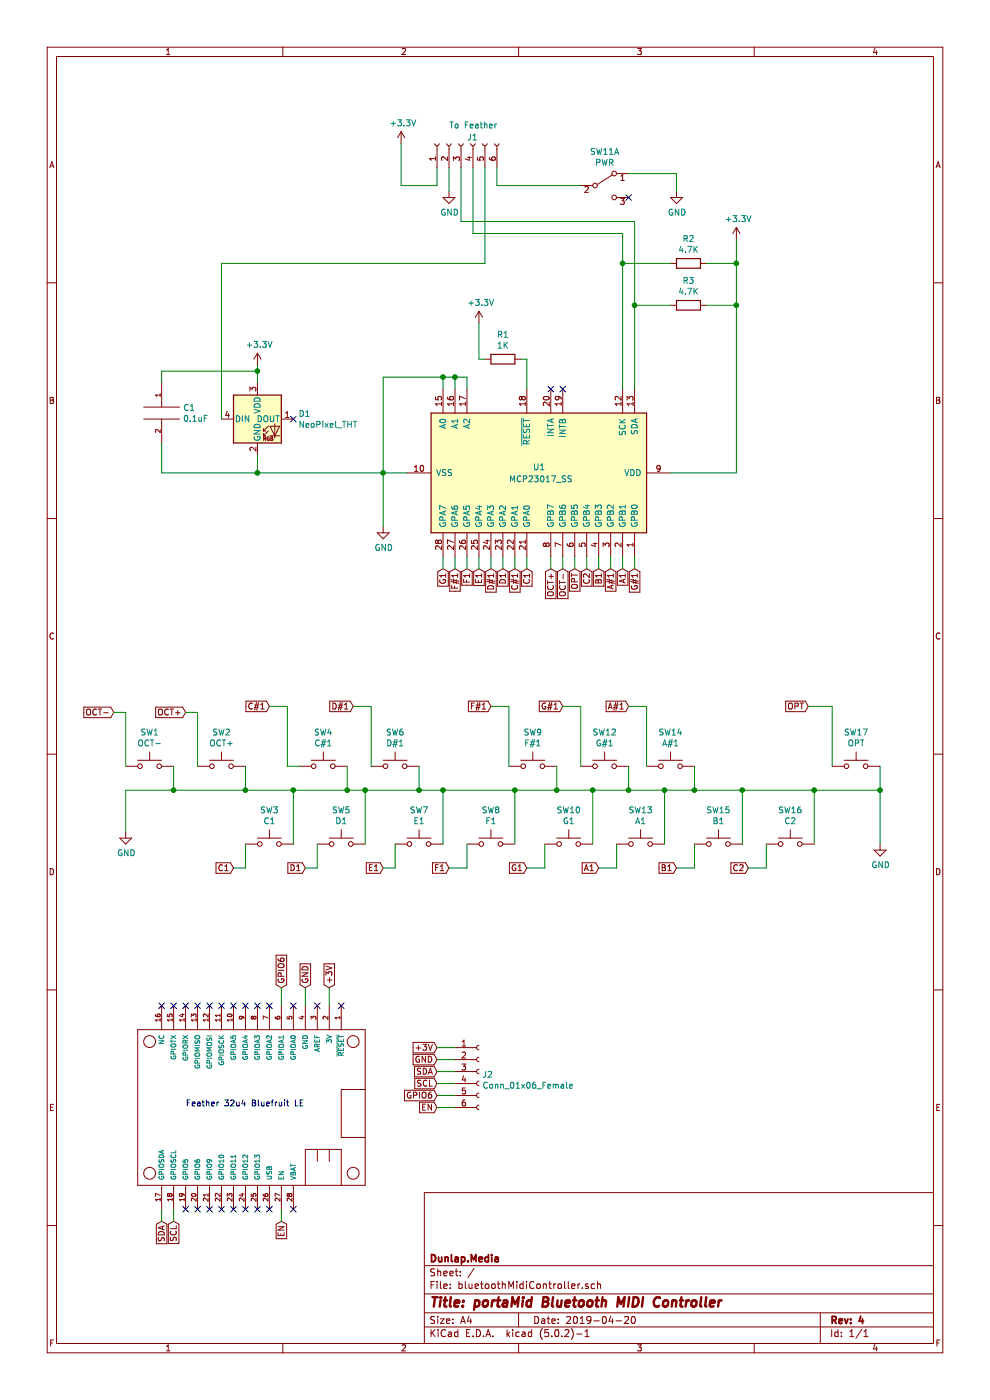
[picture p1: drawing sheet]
EESchema Schematic File Version 4
EELAYER 30 0
EELAYER END
$Descr A4 8268 11693 portrait
encoding utf-8
Sheet 1 1
Title "portaMid Bluetooth MIDI Controller"
Date "2019-04-20"
Rev "4"
Comp "Dunlap.Media"
Comment1 ""
Comment2 ""
Comment3 ""
Comment4 ""
$EndDescr
$Comp
L Switch:SW_Push SW3
U 1 1
P 2250 7050
F 0 "SW3" H 2250 7335 50  0000 C CNN
F 1 "C1" H 2250 7244 50  0000 C CNN
F 2 "Button_Switch_THT:SW_PUSH-12mm" H 2250 7250 50  0001 C CNN
F 3 "" H 2250 7250 50  0001 C CNN
	1    2250 7050
	1    0    0    -1  
$EndComp
$Comp
L Switch:SW_Push SW5
U 1 1
P 2850 7050
F 0 "SW5" H 2850 7335 50  0000 C CNN
F 1 "D1" H 2850 7244 50  0000 C CNN
F 2 "Button_Switch_THT:SW_PUSH-12mm" H 2850 7250 50  0001 C CNN
F 3 "" H 2850 7250 50  0001 C CNN
	1    2850 7050
	1    0    0    -1  
$EndComp
$Comp
L Interface_Expansion:MCP23017_SS U1
U 1 1
P 4500 3950
F 0 "U1" V 4450 3900 50  0000 L CNN
F 1 "MCP23017_SS" V 4550 3700 50  0000 L CNN
F 2 "Package_DIP:DIP-28_W7.62mm" H 4700 2950 50  0001 L CNN
F 3 "http://ww1.microchip.com/downloads/en/DeviceDoc/20001952C.pdf" H 4700 2850 50  0001 L CNN
	1    4500 3950
	0    1    1    0   
$EndComp
$Comp
L Switch:SW_Push SW7
U 1 1
P 3500 7050
F 0 "SW7" H 3500 7335 50  0000 C CNN
F 1 "E1" H 3500 7244 50  0000 C CNN
F 2 "Button_Switch_THT:SW_PUSH-12mm" H 3500 7250 50  0001 C CNN
F 3 "" H 3500 7250 50  0001 C CNN
	1    3500 7050
	1    0    0    -1  
$EndComp
$Comp
L Switch:SW_Push SW8
U 1 1
P 4100 7050
F 0 "SW8" H 4100 7335 50  0000 C CNN
F 1 "F1" H 4100 7244 50  0000 C CNN
F 2 "Button_Switch_THT:SW_PUSH-12mm" H 4100 7250 50  0001 C CNN
F 3 "" H 4100 7250 50  0001 C CNN
	1    4100 7050
	1    0    0    -1  
$EndComp
$Comp
L Switch:SW_Push SW10
U 1 1
P 4750 7050
F 0 "SW10" H 4750 7335 50  0000 C CNN
F 1 "G1" H 4750 7244 50  0000 C CNN
F 2 "Button_Switch_THT:SW_PUSH-12mm" H 4750 7250 50  0001 C CNN
F 3 "" H 4750 7250 50  0001 C CNN
	1    4750 7050
	1    0    0    -1  
$EndComp
$Comp
L Switch:SW_Push SW13
U 1 1
P 5350 7050
F 0 "SW13" H 5350 7335 50  0000 C CNN
F 1 "A1" H 5350 7244 50  0000 C CNN
F 2 "Button_Switch_THT:SW_PUSH-12mm" H 5350 7250 50  0001 C CNN
F 3 "" H 5350 7250 50  0001 C CNN
	1    5350 7050
	1    0    0    -1  
$EndComp
$Comp
L Switch:SW_Push SW15
U 1 1
P 6000 7050
F 0 "SW15" H 6000 7335 50  0000 C CNN
F 1 "B1" H 6000 7244 50  0000 C CNN
F 2 "Button_Switch_THT:SW_PUSH-12mm" H 6000 7250 50  0001 C CNN
F 3 "" H 6000 7250 50  0001 C CNN
	1    6000 7050
	1    0    0    -1  
$EndComp
$Comp
L Switch:SW_Push SW16
U 1 1
P 6600 7050
F 0 "SW16" H 6600 7335 50  0000 C CNN
F 1 "C2" H 6600 7244 50  0000 C CNN
F 2 "Button_Switch_THT:SW_PUSH-12mm" H 6600 7250 50  0001 C CNN
F 3 "" H 6600 7250 50  0001 C CNN
	1    6600 7050
	1    0    0    -1  
$EndComp
$Comp
L Switch:SW_Push SW9
U 1 1
P 4450 6400
F 0 "SW9" H 4450 6685 50  0000 C CNN
F 1 "F#1" H 4450 6594 50  0000 C CNN
F 2 "Button_Switch_THT:SW_PUSH-12mm" H 4450 6600 50  0001 C CNN
F 3 "" H 4450 6600 50  0001 C CNN
	1    4450 6400
	1    0    0    -1  
$EndComp
$Comp
L Switch:SW_Push SW12
U 1 1
P 5050 6400
F 0 "SW12" H 5050 6685 50  0000 C CNN
F 1 "G#1" H 5050 6594 50  0000 C CNN
F 2 "Button_Switch_THT:SW_PUSH-12mm" H 5050 6600 50  0001 C CNN
F 3 "" H 5050 6600 50  0001 C CNN
	1    5050 6400
	1    0    0    -1  
$EndComp
$Comp
L Switch:SW_Push SW14
U 1 1
P 5600 6400
F 0 "SW14" H 5600 6685 50  0000 C CNN
F 1 "A#1" H 5600 6594 50  0000 C CNN
F 2 "Button_Switch_THT:SW_PUSH-12mm" H 5600 6600 50  0001 C CNN
F 3 "" H 5600 6600 50  0001 C CNN
	1    5600 6400
	1    0    0    -1  
$EndComp
$Comp
L Switch:SW_Push SW4
U 1 1
P 2700 6400
F 0 "SW4" H 2700 6685 50  0000 C CNN
F 1 "C#1" H 2700 6594 50  0000 C CNN
F 2 "Button_Switch_THT:SW_PUSH-12mm" H 2700 6600 50  0001 C CNN
F 3 "" H 2700 6600 50  0001 C CNN
	1    2700 6400
	1    0    0    -1  
$EndComp
$Comp
L Switch:SW_Push SW6
U 1 1
P 3300 6400
F 0 "SW6" H 3300 6685 50  0000 C CNN
F 1 "D#1" H 3300 6594 50  0000 C CNN
F 2 "Button_Switch_THT:SW_PUSH-12mm" H 3300 6600 50  0001 C CNN
F 3 "" H 3300 6600 50  0001 C CNN
	1    3300 6400
	1    0    0    -1  
$EndComp
Wire Wire Line
	2900 6400 2900 6600
Connection ~ 2900 6600
Wire Wire Line
	3500 6400 3500 6600
Connection ~ 3500 6600
Wire Wire Line
	3500 6600 3050 6600
Wire Wire Line
	4650 6400 4650 6600
Connection ~ 4650 6600
Wire Wire Line
	4650 6600 4300 6600
Wire Wire Line
	5250 6400 5250 6600
Connection ~ 5250 6600
Wire Wire Line
	5800 6400 5800 6600
Connection ~ 5800 6600
Wire Wire Line
	5800 6600 5550 6600
Wire Wire Line
	2450 7050 2450 6600
Connection ~ 2450 6600
Wire Wire Line
	2450 6600 2900 6600
Wire Wire Line
	3050 7050 3050 6600
Connection ~ 3050 6600
Wire Wire Line
	3050 6600 2900 6600
Wire Wire Line
	3700 7050 3700 6600
Connection ~ 3700 6600
Wire Wire Line
	3700 6600 3500 6600
Wire Wire Line
	4300 7050 4300 6600
Connection ~ 4300 6600
Wire Wire Line
	4300 6600 3700 6600
Wire Wire Line
	4950 7050 4950 6600
Wire Wire Line
	4650 6600 4950 6600
Connection ~ 4950 6600
Wire Wire Line
	4950 6600 5250 6600
Wire Wire Line
	5550 7050 5550 6600
Connection ~ 5550 6600
Wire Wire Line
	5550 6600 5250 6600
Wire Wire Line
	6200 7050 6200 6600
Connection ~ 6200 6600
Wire Wire Line
	6200 6600 5800 6600
Wire Wire Line
	6800 7050 6800 6600
Wire Wire Line
	6800 6600 6200 6600
Wire Wire Line
	2500 6400 2400 6400
Text GLabel 4400 4750 3    50   Input ~ 0
C1
Text GLabel 4300 4750 3    50   Input ~ 0
C#1
Text GLabel 4200 4750 3    50   Input ~ 0
D1
Text GLabel 4100 4750 3    50   Input ~ 0
D#1
Text GLabel 4000 4750 3    50   Input ~ 0
E1
Text GLabel 3900 4750 3    50   Input ~ 0
F1
Text GLabel 3800 4750 3    50   Input ~ 0
F#1
Text GLabel 3700 4750 3    50   Input ~ 0
G1
Text GLabel 5300 4750 3    50   Input ~ 0
G#1
Text GLabel 5200 4750 3    50   Input ~ 0
A1
Text GLabel 5100 4750 3    50   Input ~ 0
A#1
Text GLabel 5000 4750 3    50   Input ~ 0
B1
Text GLabel 4900 4750 3    50   Input ~ 0
C2
Text GLabel 1950 7250 0    50   Input ~ 0
C1
Text GLabel 2550 7250 0    50   Input ~ 0
D1
Text GLabel 3200 7250 0    50   Input ~ 0
E1
Wire Wire Line
	2050 7050 2050 7250
Wire Wire Line
	2650 7050 2650 7250
Wire Wire Line
	3900 7050 3900 7250
Wire Wire Line
	4550 7050 4550 7250
Wire Wire Line
	2550 7250 2650 7250
Wire Wire Line
	1950 7250 2050 7250
Wire Wire Line
	5800 7050 5800 7250
Wire Wire Line
	6400 7050 6400 7250
Text GLabel 3750 7250 0    50   Input ~ 0
F1
Text GLabel 4400 7250 0    50   Input ~ 0
G1
Text GLabel 5000 7250 0    50   Input ~ 0
A1
Text GLabel 5650 7250 0    50   Input ~ 0
B1
Text GLabel 6250 7250 0    50   Input ~ 0
C2
Wire Wire Line
	3300 7050 3300 7250
Text GLabel 2250 5900 0    50   Input ~ 0
C#1
Text GLabel 2950 5900 0    50   Input ~ 0
D#1
Text GLabel 4100 5900 0    50   Input ~ 0
F#1
Text GLabel 4700 5900 0    50   Input ~ 0
G#1
Text GLabel 5250 5900 0    50   Input ~ 0
A#1
Wire Wire Line
	2250 5900 2400 5900
Wire Wire Line
	2400 5900 2400 6400
Wire Wire Line
	2950 5900 3100 5900
Wire Wire Line
	3100 5900 3100 6400
Wire Wire Line
	4100 5900 4250 5900
Wire Wire Line
	4250 5900 4250 6400
Wire Wire Line
	4700 5900 4850 5900
Wire Wire Line
	4850 5900 4850 6400
Wire Wire Line
	5250 5900 5400 5900
Wire Wire Line
	5400 5900 5400 6400
$Comp
L Switch:SW_Push SW2
U 1 1
P 1850 6400
F 0 "SW2" H 1850 6685 50  0000 C CNN
F 1 "OCT+" H 1850 6594 50  0000 C CNN
F 2 "Button_Switch_THT:SW_PUSH_6mm" H 1850 6600 50  0001 C CNN
F 3 "" H 1850 6600 50  0001 C CNN
	1    1850 6400
	1    0    0    -1  
$EndComp
$Comp
L Switch:SW_Push SW1
U 1 1
P 1250 6400
F 0 "SW1" H 1250 6685 50  0000 C CNN
F 1 "OCT-" H 1250 6594 50  0000 C CNN
F 2 "Button_Switch_THT:SW_PUSH_6mm" H 1250 6600 50  0001 C CNN
F 3 "" H 1250 6600 50  0001 C CNN
	1    1250 6400
	1    0    0    -1  
$EndComp
Wire Wire Line
	2050 6400 2050 6600
Connection ~ 2050 6600
Wire Wire Line
	2050 6600 2450 6600
Wire Wire Line
	1450 6400 1450 6600
Wire Wire Line
	1450 6600 2050 6600
Text GLabel 1550 5950 0    50   Input ~ 0
OCT+
Text GLabel 950  5950 0    50   Input ~ 0
OCT-
Wire Wire Line
	950  5950 1050 5950
Wire Wire Line
	1050 5950 1050 6400
Wire Wire Line
	1550 5950 1650 5950
Wire Wire Line
	1650 5950 1650 6400
Wire Wire Line
	3200 7250 3300 7250
Wire Wire Line
	3750 7250 3900 7250
Wire Wire Line
	4400 7250 4550 7250
Wire Wire Line
	5000 7250 5150 7250
Wire Wire Line
	5150 7050 5150 7250
Wire Wire Line
	5650 7250 5800 7250
Wire Wire Line
	6250 7250 6400 7250
Wire Wire Line
	3200 3950 3400 3950
Connection ~ 3200 3950
Wire Wire Line
	3200 3150 3700 3150
Wire Wire Line
	3700 3150 3700 3250
Wire Wire Line
	3200 3150 3200 3950
Wire Wire Line
	3700 3150 3800 3150
Wire Wire Line
	3800 3150 3800 3250
Connection ~ 3700 3150
Wire Wire Line
	3800 3150 3900 3150
Wire Wire Line
	3900 3150 3900 3250
Connection ~ 3800 3150
$Comp
L Switch:SW_DPDT_x2 SW11
U 1 1
P 5050 1550
F 0 "SW11" H 5050 1835 50  0000 C CNN
F 1 "PWR" H 5050 1744 50  0000 C CNN
F 2 "bluetoothMidiController:SW_SMD_DPDT_JS202011SCQN" H 5050 1550 50  0001 C CNN
F 3 "" H 5050 1550 50  0001 C CNN
	1    5050 1550
	1    0    0    -1  
$EndComp
NoConn ~ 5250 1650
$Comp
L Device:R R1
U 1 1
P 4200 3000
F 0 "R1" V 3993 3000 50  0000 C CNN
F 1 "1K" V 4084 3000 50  0000 C CNN
F 2 "Resistor_SMD:R_1206_3216Metric_Pad1.42x1.75mm_HandSolder" V 4130 3000 50  0001 C CNN
F 3 "~" H 4200 3000 50  0001 C CNN
	1    4200 3000
	0    1    1    0   
$EndComp
NoConn ~ 4700 3250
NoConn ~ 4600 3250
$Comp
L power:GND #PWR09
U 1 1
P 7350 7050
F 0 "#PWR09" H 7350 6800 50  0001 C CNN
F 1 "GND" H 7355 6877 50  0000 C CNN
F 2 "" H 7350 7050 50  0001 C CNN
F 3 "" H 7350 7050 50  0001 C CNN
	1    7350 7050
	1    0    0    -1  
$EndComp
Wire Wire Line
	7350 6600 7350 7050
Connection ~ 6800 6600
$Comp
L power:GND #PWR01
U 1 1
P 1050 6950
F 0 "#PWR01" H 1050 6700 50  0001 C CNN
F 1 "GND" H 1055 6777 50  0000 C CNN
F 2 "" H 1050 6950 50  0001 C CNN
F 3 "" H 1050 6950 50  0001 C CNN
	1    1050 6950
	1    0    0    -1  
$EndComp
Wire Wire Line
	1050 6600 1050 6950
$Comp
L power:+3.3V #PWR06
U 1 1
P 4000 2700
F 0 "#PWR06" H 4000 2550 50  0001 C CNN
F 1 "+3.3V" H 4015 2873 50  0000 C CNN
F 2 "" H 4000 2700 50  0001 C CNN
F 3 "" H 4000 2700 50  0001 C CNN
	1    4000 2700
	1    0    0    -1  
$EndComp
Wire Wire Line
	4000 2700 4000 3000
Wire Wire Line
	4000 3000 4050 3000
Wire Wire Line
	4350 3000 4400 3000
Wire Wire Line
	4400 3000 4400 3250
$Comp
L power:+3.3V #PWR08
U 1 1
P 6150 2000
F 0 "#PWR08" H 6150 1850 50  0001 C CNN
F 1 "+3.3V" H 6165 2173 50  0000 C CNN
F 2 "" H 6150 2000 50  0001 C CNN
F 3 "" H 6150 2000 50  0001 C CNN
	1    6150 2000
	1    0    0    -1  
$EndComp
$Comp
L power:GND #PWR07
U 1 1
P 5650 1600
F 0 "#PWR07" H 5650 1350 50  0001 C CNN
F 1 "GND" H 5655 1427 50  0000 C CNN
F 2 "" H 5650 1600 50  0001 C CNN
F 3 "" H 5650 1600 50  0001 C CNN
	1    5650 1600
	1    0    0    -1  
$EndComp
Wire Wire Line
	5250 1450 5650 1450
Wire Wire Line
	5650 1450 5650 1600
$Comp
L Switch:SW_Push SW17
U 1 1
P 7150 6400
F 0 "SW17" H 7150 6685 50  0000 C CNN
F 1 "OPT" H 7150 6594 50  0000 C CNN
F 2 "Button_Switch_THT:SW_PUSH_6mm" H 7150 6600 50  0001 C CNN
F 3 "" H 7150 6600 50  0001 C CNN
	1    7150 6400
	1    0    0    -1  
$EndComp
Text GLabel 4800 4750 3    50   Input ~ 0
OPT
Text GLabel 4700 4750 3    50   Input ~ 0
OCT-
Text GLabel 4600 4750 3    50   Input ~ 0
OCT+
Text GLabel 6750 5900 0    50   Input ~ 0
OPT
Wire Wire Line
	6800 6600 7350 6600
Wire Wire Line
	6950 6400 6950 5900
Wire Wire Line
	6950 5900 6750 5900
Wire Wire Line
	7350 6400 7350 6600
Connection ~ 7350 6600
Wire Wire Line
	3700 4650 3700 4750
Wire Wire Line
	3800 4650 3800 4750
Wire Wire Line
	3900 4650 3900 4750
Wire Wire Line
	4000 4650 4000 4750
Wire Wire Line
	4100 4650 4100 4750
Wire Wire Line
	4200 4650 4200 4750
Wire Wire Line
	4300 4650 4300 4750
Wire Wire Line
	4400 4650 4400 4750
Wire Wire Line
	4600 4650 4600 4750
Wire Wire Line
	4700 4650 4700 4750
Wire Wire Line
	4800 4650 4800 4750
Wire Wire Line
	4900 4650 4900 4750
Wire Wire Line
	5000 4650 5000 4750
Wire Wire Line
	5100 4650 5100 4750
Wire Wire Line
	5200 4650 5200 4750
Wire Wire Line
	5300 4650 5300 4750
$Comp
L power:GND #PWR03
U 1 1
P 3200 4400
F 0 "#PWR03" H 3200 4150 50  0001 C CNN
F 1 "GND" H 3205 4227 50  0000 C CNN
F 2 "" H 3200 4400 50  0001 C CNN
F 3 "" H 3200 4400 50  0001 C CNN
	1    3200 4400
	1    0    0    -1  
$EndComp
Wire Wire Line
	3200 3950 3200 4400
Wire Wire Line
	2150 3950 3200 3950
Wire Wire Line
	1050 6600 1450 6600
Connection ~ 1450 6600
Wire Wire Line
	3950 1400 3950 1950
Wire Wire Line
	3950 1950 5200 1950
Wire Wire Line
	5200 1950 5200 2200
Wire Wire Line
	3850 1400 3850 1850
Wire Wire Line
	3850 1850 5300 1850
Wire Wire Line
	5300 1850 5300 2550
$Comp
L power:GND #PWR05
U 1 1
P 3750 1600
F 0 "#PWR05" H 3750 1350 50  0001 C CNN
F 1 "GND" H 3755 1427 50  0000 C CNN
F 2 "" H 3750 1600 50  0001 C CNN
F 3 "" H 3750 1600 50  0001 C CNN
	1    3750 1600
	1    0    0    -1  
$EndComp
$Comp
L power:+3.3V #PWR04
U 1 1
P 3350 1200
F 0 "#PWR04" H 3350 1050 50  0001 C CNN
F 1 "+3.3V" H 3365 1373 50  0000 C CNN
F 2 "" H 3350 1200 50  0001 C CNN
F 3 "" H 3350 1200 50  0001 C CNN
	1    3350 1200
	1    0    0    -1  
$EndComp
Wire Wire Line
	3750 1400 3750 1600
Wire Wire Line
	3650 1400 3650 1550
Wire Wire Line
	3650 1550 3350 1550
Wire Wire Line
	3350 1550 3350 1200
$Comp
L bluetoothMidiController-rescue:FEATHERWING-adafruit MS1
U 1 1
P 3050 8600
AR Path="/5CBE1ADF" Ref="MS1"  Part="1" 
AR Path="/5CBC7538/5CBE1ADF" Ref="MS?"  Part="1" 
F 0 "MS1" H 3050 8600 45  0001 C CNN
F 1 "FEATHERWING" H 3050 8600 45  0001 C CNN
F 2 "adafruit:FEATHERWING" H 3050 8600 50  0001 C CNN
F 3 "" H 3050 8600 50  0001 C CNN
	1    3050 8600
	-1   0    0    1   
$EndComp
NoConn ~ 2450 10100
NoConn ~ 2250 10100
NoConn ~ 2150 10100
NoConn ~ 1350 8400
NoConn ~ 1450 8400
NoConn ~ 1550 8400
NoConn ~ 1650 8400
NoConn ~ 2050 8400
NoConn ~ 2150 8400
NoConn ~ 2650 8400
NoConn ~ 2850 8400
Text Notes 1550 9250 0    50   ~ 0
Feather 32u4 Bluefruit LE
NoConn ~ 2250 8400
NoConn ~ 2450 8400
NoConn ~ 1550 10100
NoConn ~ 1650 10100
NoConn ~ 1750 10100
Text GLabel 3650 8750 0    50   Input ~ 0
+3V
Text GLabel 3650 8850 0    50   Input ~ 0
GND
Text GLabel 3650 8950 0    50   Input ~ 0
SDA
Text GLabel 3650 9050 0    50   Input ~ 0
SCL
Text GLabel 3650 9250 0    50   Input ~ 0
EN
Wire Wire Line
	3650 8750 3800 8750
Wire Wire Line
	3650 8850 3800 8850
Wire Wire Line
	3650 8950 3800 8950
Wire Wire Line
	3650 9050 3800 9050
Wire Wire Line
	3650 9150 3800 9150
Wire Wire Line
	3650 9250 3800 9250
NoConn ~ 1750 8400
NoConn ~ 1850 8400
NoConn ~ 1950 8400
Text GLabel 2750 8250 1    50   Input ~ 0
+3V
Text GLabel 2550 8250 1    50   Input ~ 0
GND
Text GLabel 1350 10200 3    50   Input ~ 0
SDA
Text GLabel 1450 10200 3    50   Input ~ 0
SCL
Text GLabel 2350 8250 1    50   Input ~ 0
GPIO6
Text GLabel 2350 10200 3    50   Input ~ 0
EN
Wire Wire Line
	1350 10100 1350 10200
Wire Wire Line
	1450 10100 1450 10200
Wire Wire Line
	2350 10100 2350 10200
Wire Wire Line
	2550 8250 2550 8400
Wire Wire Line
	2750 8250 2750 8400
$Comp
L LED:NeoPixel_THT D1
U 1 1
P 2150 3500
F 0 "D1" H 2491 3546 50  0000 L CNN
F 1 "NeoPixel_THT" H 2491 3455 50  0000 L CNN
F 2 "LED_THT:LED_D5.0mm-4_RGB_Wide_Pins" H 2200 3200 50  0001 L TNN
F 3 "https://www.adafruit.com/product/1938" H 2250 3125 50  0001 L TNN
	1    2150 3500
	1    0    0    -1  
$EndComp
$Comp
L pspice:C C1
U 1 1
P 1350 3450
F 0 "C1" H 1528 3496 50  0000 L CNN
F 1 "0.1uF" H 1528 3405 50  0000 L CNN
F 2 "Capacitor_THT:C_Disc_D3.0mm_W1.6mm_P2.50mm" H 1350 3450 50  0001 C CNN
F 3 "~" H 1350 3450 50  0001 C CNN
	1    1350 3450
	1    0    0    -1  
$EndComp
Wire Wire Line
	2150 3800 2150 3950
$Comp
L power:+3.3V #PWR02
U 1 1
P 2150 3050
F 0 "#PWR02" H 2150 2900 50  0001 C CNN
F 1 "+3.3V" H 2165 3223 50  0000 C CNN
F 2 "" H 2150 3050 50  0001 C CNN
F 3 "" H 2150 3050 50  0001 C CNN
	1    2150 3050
	1    0    0    -1  
$EndComp
$Comp
L Connector:Conn_01x06_Female J1
U 1 1
P 3850 1200
F 0 "J1" V 3900 1150 50  0000 R CNN
F 1 "To Feather" V 4000 1300 50  0000 R CNN
F 2 "Connector_Wire:SolderWire-0.5sqmm_1x06_P4.8mm_D0.9mm_OD2.3mm" H 3850 1200 50  0001 C CNN
F 3 "~" H 3850 1200 50  0001 C CNN
	1    3850 1200
	0    -1   -1   0   
$EndComp
Wire Wire Line
	4850 1550 4150 1550
Wire Wire Line
	4150 1550 4150 1400
Wire Wire Line
	1850 3500 1850 2200
Wire Wire Line
	1850 2200 4050 2200
Wire Wire Line
	4050 2200 4050 1400
NoConn ~ 2450 3500
$Comp
L Connector:Conn_01x06_Female J2
U 1 1
P 4000 8950
F 0 "J2" H 4027 8926 50  0000 L CNN
F 1 "Conn_01x06_Female" H 4027 8835 50  0000 L CNN
F 2 "" H 4000 8950 50  0001 C CNN
F 3 "~" H 4000 8950 50  0001 C CNN
	1    4000 8950
	1    0    0    -1  
$EndComp
Text GLabel 3650 9150 0    50   Input ~ 0
GPIO6
Wire Wire Line
	2350 8250 2350 8400
NoConn ~ 1850 10100
NoConn ~ 1950 10100
NoConn ~ 2050 10100
Connection ~ 2150 3950
Wire Wire Line
	2150 3050 2150 3100
Wire Wire Line
	1350 3950 1350 3700
Wire Wire Line
	1350 3950 2150 3950
Wire Wire Line
	1350 3200 1350 3100
Wire Wire Line
	1350 3100 2150 3100
Connection ~ 2150 3100
Wire Wire Line
	2150 3100 2150 3200
$Comp
L Device:R R3
U 1 1
P 5750 2550
F 0 "R3" V 5543 2550 50  0000 C CNN
F 1 "4.7K" V 5634 2550 50  0000 C CNN
F 2 "Resistor_SMD:R_1206_3216Metric_Pad1.42x1.75mm_HandSolder" V 5680 2550 50  0001 C CNN
F 3 "~" H 5750 2550 50  0001 C CNN
	1    5750 2550
	0    1    1    0   
$EndComp
$Comp
L Device:R R2
U 1 1
P 5750 2200
F 0 "R2" V 5543 2200 50  0000 C CNN
F 1 "4.7K" V 5634 2200 50  0000 C CNN
F 2 "Resistor_SMD:R_1206_3216Metric_Pad1.42x1.75mm_HandSolder" V 5680 2200 50  0001 C CNN
F 3 "~" H 5750 2200 50  0001 C CNN
	1    5750 2200
	0    1    1    0   
$EndComp
Wire Wire Line
	5600 2200 5200 2200
Connection ~ 5200 2200
Wire Wire Line
	5200 2200 5200 3250
Wire Wire Line
	5600 2550 5300 2550
Connection ~ 5300 2550
Wire Wire Line
	5300 2550 5300 3250
Wire Wire Line
	5900 2200 6150 2200
Wire Wire Line
	6150 2200 6150 2550
Wire Wire Line
	5900 2550 6150 2550
Connection ~ 6150 2550
Wire Wire Line
	6150 2550 6150 3950
Wire Wire Line
	6150 2000 6150 2200
Connection ~ 6150 2200
Wire Wire Line
	5600 3950 6150 3950
$EndSCHEMATC
